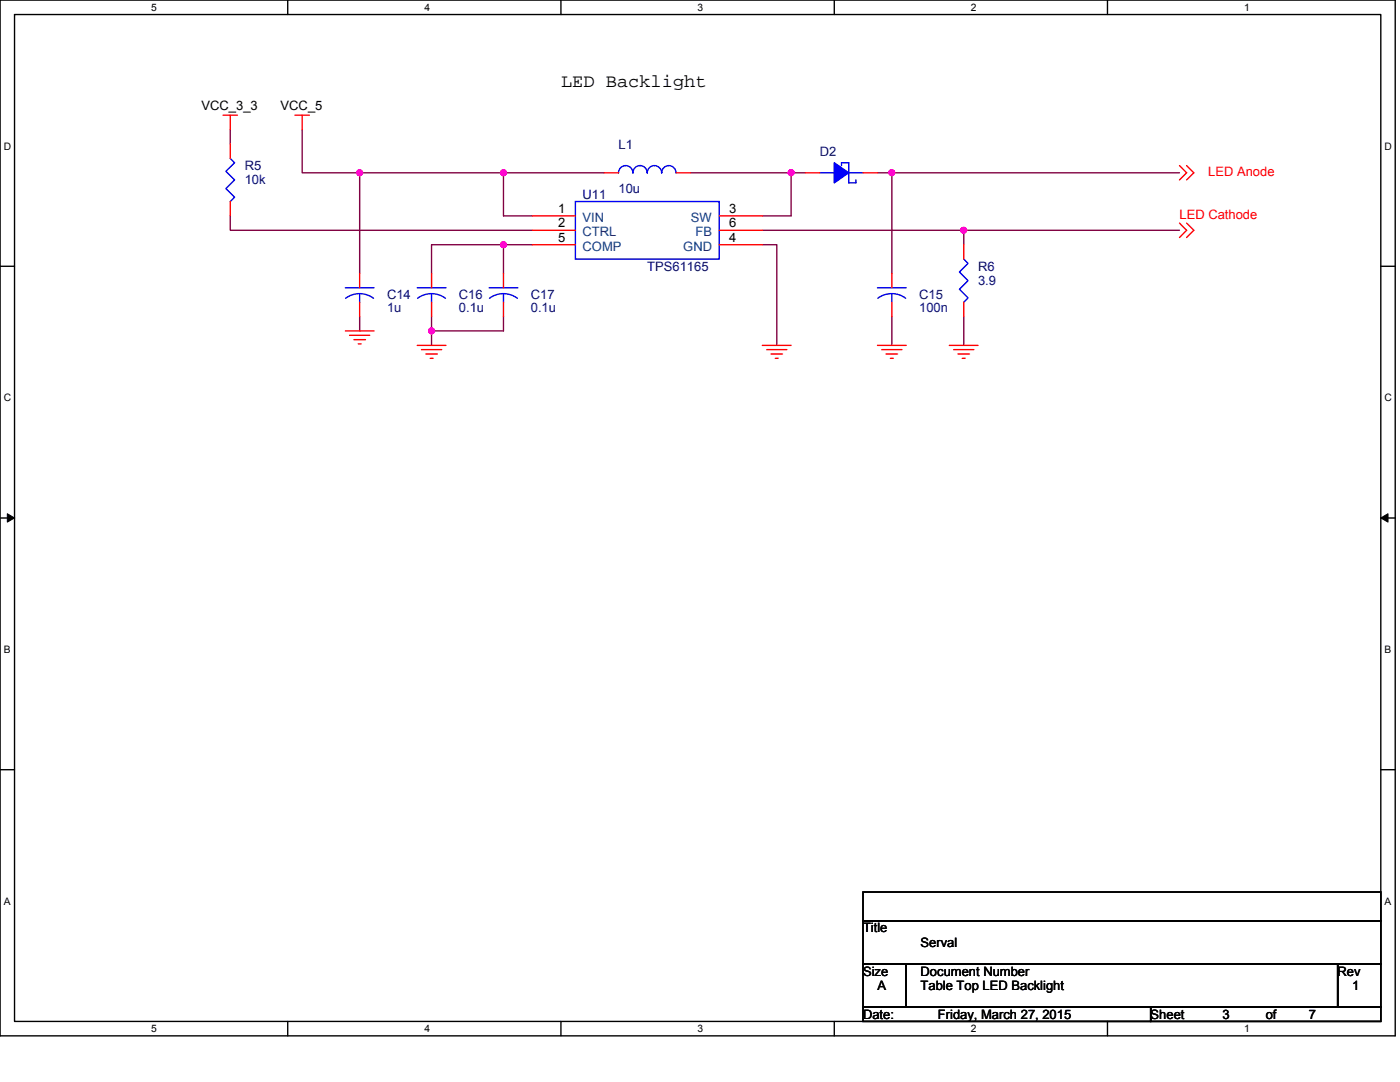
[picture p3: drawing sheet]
<svg xmlns="http://www.w3.org/2000/svg" width="279mm" height="216mm" viewBox="0 0 279 216" stroke-linecap="round" stroke-linejoin="round" font-family="sans-serif">
<path d="M0 0h278.4v206.7h-278.4zM2.9 2.9h272.7v200.9h-272.7z" fill="none" stroke="#000" stroke-width=".28"/>
<g fill="#fff">
<path d="M30.2 .3h1.1v2.3h-1.1z"/>
<path d="M30.2 204.1h1.1v2.3h-1.1z"/>
</g>
<path d="M57.4 0v2.9M57.4 203.8v2.9" fill="none" stroke="#000" stroke-width=".28"/>
<g fill="#fff">
<path d="M84.7 .3h1.1v2.3h-1.1z"/>
<path d="M84.7 204.1h1.1v2.3h-1.1z"/>
</g>
<path d="M112 0v2.9M112 203.8v2.9" fill="none" stroke="#000" stroke-width=".28"/>
<g fill="#fff">
<path d="M139.2 .3h1.2v2.3h-1.2z"/>
<path d="M139.2 204.1h1.2v2.3h-1.2z"/>
</g>
<path d="M166.5 0v2.9M166.5 203.8v2.9" fill="none" stroke="#000" stroke-width=".28"/>
<g fill="#fff">
<path d="M193.8 .3h1.1v2.3h-1.1z"/>
<path d="M193.8 204.1h1.1v2.3h-1.1z"/>
</g>
<path d="M221 0v2.9M221 203.8v2.9" fill="none" stroke="#000" stroke-width=".28"/>
<g fill="#fff">
<path d="M248.3 .3h1.1v2.3h-1.1z"/>
<path d="M248.3 204.1h1.1v2.3h-1.1z"/>
<path d="M.7 28h1.5v2.3h-1.5z"/>
<path d="M276.3 28h1.5v2.3h-1.5z"/>
<path d="M.7 78.2h1.5v2.3h-1.5z"/>
<path d="M276.3 78.2h1.5v2.3h-1.5z"/>
</g>
<path d="M0 53.1h2.9M275.6 53.1h2.8" fill="none" stroke="#000" stroke-width=".28"/>
<g fill="#fff">
<path d="M.7 128.5h1.4v2.2h-1.4z"/>
<path d="M276.3 128.5h1.4v2.2h-1.4z"/>
</g>
<path d="M0 103.4h2.9M275.6 103.4h2.8" fill="none" stroke="#000" stroke-width=".28"/>
<path d="M1.5 102.5l1.4 .9-1.4 .8zM275.6 103.4l1.4-.9v1.7z" fill="#000" stroke="#000" stroke-width=".2"/>
<g fill="#fff">
<path d="M.7 178.7h1.4v2.3h-1.4z"/>
<path d="M276.3 178.7h1.4v2.3h-1.4z"/>
</g>
<path d="M0 153.6h2.9M275.6 153.6h2.8M172.2 178h103.4v5.7h-103.4zM172.2 183.7h103.4v8.6h-103.4zM172.2 192.3h8.6v8.6h-8.6zM180.8 192.3h86.2v8.6h-86.2zM267 192.3h8.6v8.6h-8.6zM172.2 200.9h57.4v2.9h-57.4zM229.6 200.9h46v2.9h-46z" fill="none" stroke="#000" stroke-width=".28"/>
<g fill="none" stroke="#800040" stroke-width=".28">
<path d="M46 25.9v2.8M60.3 25.9v8.6h11.5M71.8 34.5v20.1M71.8 34.5h28.7M100.5 34.5h20.1M100.5 34.5v8.6h5.7M137.8 34.5h20.1M157.9 34.5v8.6h-5.8M157.9 34.5h2.9M175.1 34.5h2.9M178 34.5h57.4M178 34.5v20.1"/>
<path d="M46 43.1v2.9h60.2M100.5 48.8h-14.4v5.8M100.5 48.8v5.8M100.5 48.8h5.7M152.1 48.8h2.9v20.1M152.1 46h40.2M192.3 46v2.8M192.3 46h43.1M71.8 63.2v2.8M86.1 66v2.9M86.1 63.2v2.8M100.5 63.2v2.8h-14.4"/>
<path d="M178 63.2v5.7M192.3 63.2v5.7"/>
</g>
<g fill="#f0f" stroke="#f0f" stroke-width=".28">
<circle cx="100.5" cy="48.8" r=".57"/>
<circle cx="86.1" cy="66" r=".57"/>
<circle cx="100.5" cy="34.5" r=".57"/>
<circle cx="71.8" cy="34.5" r=".57"/>
<circle cx="192.3" cy="45.9" r=".57"/>
<circle cx="178" cy="34.5" r=".57"/>
<circle cx="157.9" cy="34.5" r=".57"/>
</g>
<g fill="none" stroke="#f00" stroke-width=".28">
<path d="M44.5 23h2.9M46 23v2.9M46 28.7v2.9M58.9 23h2.8M60.3 23v2.9M120.6 34.5h2.8M134.9 34.5h2.9M160.8 34.5h2.8M172.2 34.5h2.9M235.4 33l1.4 1.5-1.4 1.4M236.8 33l1.5 1.5-1.5 1.4M46 40.2v2.9"/>
<path d="M71.8 54.6v2.8M86.1 54.6v2.8M100.5 54.6v2.8M106.2 48.8h8.6M106.2 46h8.6M106.2 43.1h8.6M143.5 46h8.6M143.5 48.8h8.6M143.5 43.1h8.6M178 54.6v2.8M192.3 48.8v2.9M235.4 44.5l1.4 1.5-1.4 1.4"/>
<path d="M236.8 44.5l1.5 1.5-1.5 1.4M68.9 66h5.8M69.8 66.9h4M70.6 67.8h2.3M71.5 68.6h.6M71.8 60.3v2.9M83.3 68.9h5.7M84.1 69.8h4M85 70.6h2.3M85.9 71.5h.5M86.1 60.3v2.9M100.5 60.3v2.9"/>
<path d="M152.1 68.9h5.8M153 69.8h4M153.9 70.6h2.3M154.7 71.5h.6M175.1 68.9h5.7M176 69.8h4M176.8 70.6h2.3M177.7 71.5h.6M178 60.3v2.9M189.5 68.9h5.7M190.3 69.8h4.1M191.2 70.6h2.3"/>
<path d="M192 71.5h.6M192.3 60.3v2.9"/>
</g>
<g fill="none" stroke="#00f" stroke-width=".28">
<path d="M46 31.6l.8 .9-1.7 1.7 1.7 1.7-1.7 1.7 1.7 1.7-.8 .9M126.3 34.5a1.43 1.43 0 0 0-1.4-1.5 1.43 1.43 0 0 0-1.5 1.5M132 34.5a1.43 1.43 0 0 0-1.4-1.5 1.43 1.43 0 0 0-1.4 1.5 1.42 1.42 0 0 0-1.5-1.5h.1a1.41 1.41 0 0 0-1.5 1.5M134.9 34.5a1.43 1.43 0 0 0-1.4-1.5 1.43 1.43 0 0 0-1.4 1.5M163.6 34.5h2.9M167.9 33v-.5h1.5v4h1.4v-.6M169.4 34.5h2.8M68.9 57.4h5.8M69 59.5a4.6 4.6 0 0 1 5.5 0M71.8 58.6v1.7M83.3 57.4h5.7M83.3 59.5a4.6 4.6 0 0 1 5.6 0"/>
<path d="M86.1 58.6v1.7M97.6 57.4h5.8M97.7 59.5a4.6 4.6 0 0 1 5.6 0M100.5 58.6v1.7M114.8 40.2h28.7v11.5h-28.7zM175.1 57.4h5.7M175.2 59.5a4.6 4.6 0 0 1 5.5 0M178 58.6v1.7M192.3 51.7l.9 .9-1.7 1.7 1.7 1.7-1.7 1.7 1.7 1.7-.9 .9"/>
</g>
<path d="M166.5 32.5l2.9 2-2.9 2z" fill-rule="evenodd" fill="#00f" stroke="#00f" stroke-width=".28"/>
<text font-size="3.7" x="112" y="17.3">LED Backlight</text>
<g font-size="2.6">
<text x="40.2" y="21.9">VCC_3_3</text>
<text x="56" y="21.9">VCC_5</text>
<text x="111.4" y="45.4">2</text>
<text x="111.4" y="42.5">1</text>
<text x="145.5" y="45.4">6</text>
<text x="145.5" y="42.5">3</text>
<text x="111.4" y="48.2">5</text>
<text x="145.5" y="48.2">4</text>
<text x="172.2" y="186.1">Title</text>
<text x="183.7" y="188.9">Serval</text>
<text x="172.2" y="194.7">Size</text>
<text x="175.1" y="197.5">A</text>
<text x="183.7" y="194.7">Document Number</text>
<text x="183.7" y="197.5">Table Top LED Backlight</text>
<text x="267" y="194.7">Rev</text>
<text x="269.8" y="197.5">1</text>
<text x="172.2" y="203.3">Date:</text>
<text x="187.2" y="203.3">Friday, March 27, 2015</text>
<text x="229.6" y="203.3">Sheet</text>
<text x="244" y="203.3">3</text>
<text x="252.6" y="203.3">of</text>
<text x="261.2" y="203.3">7</text>
</g>
<g font-size="2.6" fill="#000080">
<text x="123.4" y="29.6">L1</text>
<text x="48.8" y="33.9">R5</text>
<text x="163.6" y="31.1">D2</text>
<text x="48.8" y="36.8">10k</text>
<text x="116.3" y="39.7">U11</text>
<text x="123.4" y="38.5">10u</text>
<text x="77.2" y="59.8">C14</text>
<text x="91.6" y="59.8">C16</text>
<text x="105.9" y="59.8">C17</text>
<text x="129.2" y="54">TPS61165</text>
<text x="183.4" y="59.8">C15</text>
<text x="195.2" y="54">R6</text>
<text x="195.2" y="56.9">3.9</text>
<text x="77.2" y="62.3">1u</text>
<text x="91.6" y="62.3">0.1u</text>
<text x="105.9" y="62.3">0.1u</text>
<text x="183.4" y="62.3">100n</text>
</g>
<g font-size="2.6" fill="#f00">
<text x="241.1" y="35.1">LED Anode</text>
<text x="235.4" y="43.7">LED Cathode</text>
</g>
<g font-size="2.6" fill="#004080">
<text x="116.3" y="47.1">CTRL</text>
<text x="116.3" y="44.2">VIN</text>
<text x="137.9" y="44.2">SW</text>
<text x="138.8" y="47.1">FB</text>
<text x="116.3" y="50">COMP</text>
<text x="136.4" y="50">GND</text>
</g>
<g font-size="2">
<text x="30.2" y="2.2">5</text>
<text x="84.7" y="2.2">4</text>
<text x="139.2" y="2.2">3</text>
<text x="193.8" y="2.2">2</text>
<text x="248.3" y="2.2">1</text>
<text x=".7" y="29.8">D</text>
<text x="276.3" y="29.8">D</text>
<text x=".7" y="80.1">C</text>
<text x="276.3" y="80.1">C</text>
<text x=".7" y="130.3">B</text>
<text x="276.3" y="130.3">B</text>
<text x=".7" y="180.5">A</text>
<text x="276.3" y="180.5">A</text>
<text x="30.2" y="206">5</text>
<text x="84.7" y="206">4</text>
<text x="139.2" y="206">3</text>
<text x="193.8" y="206">2</text>
<text x="248.3" y="206">1</text>
</g>
</svg>
